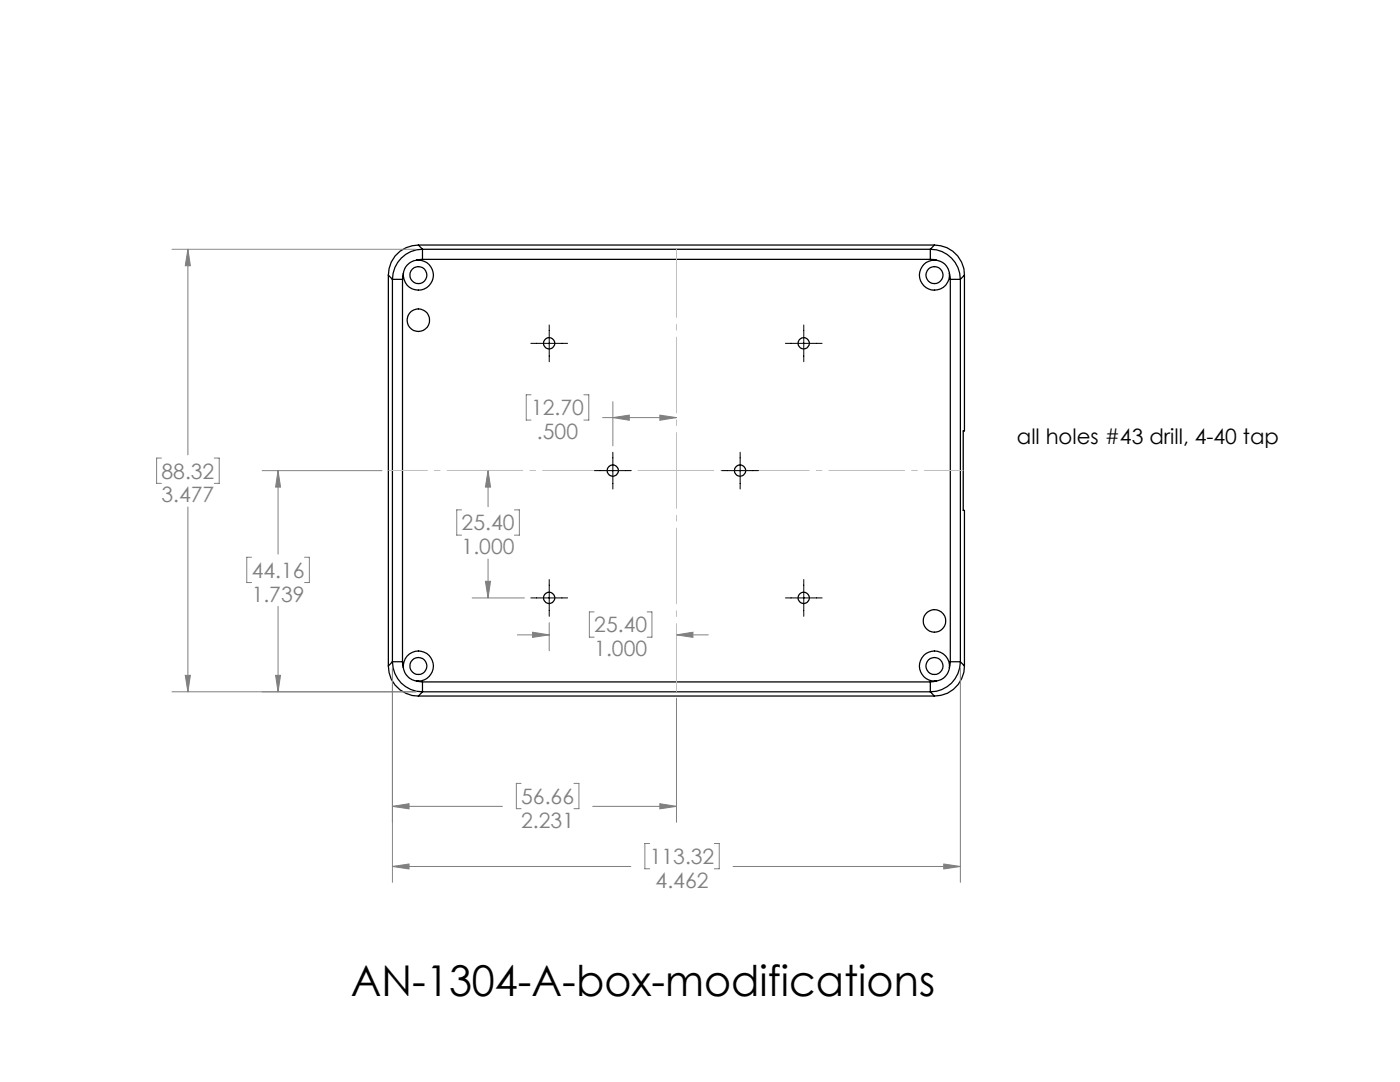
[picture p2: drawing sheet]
<svg xmlns="http://www.w3.org/2000/svg" width="279mm" height="216mm" viewBox="0 0 279 216" stroke-linecap="round" stroke-linejoin="round" font-family="sans-serif">
<g fill="none" stroke="#000" stroke-width=".25">
<path d="M77.5 54.9l.8 .8M77.5 54.9v78M78.3 55.7h2M78.3 55.7v76.3M80.3 55.7v76.3M80.5 54.5l-.2 1.2M83.1 51.9a3 3 0 0 1 3.4 2.9 3 3 0 0 1-3.1 3.1 3 3 0 0 1-2.9-3.4M83.1 51.9a3 3 0 0 0-2.6 2.6M83.5 48.9a6 6 0 0 0-6 6M83.5 48.9l.8 .8M83.5 48.9h103M84.3 51.8l-1.2 .1"/>
<path d="M84.3 49.7v2.1M84.3 49.7a6 6 0 0 0-6 6M84.3 51.8h101.4M84.3 49.7h101.4M185.7 51.8l1.2 .1M185.7 49.7v2.1M185.7 49.7a6 6 0 0 1 6 6M186.5 48.9a6 6 0 0 1 6 6M186.5 48.9l-.8 .8M186.9 51.9a3 3 0 0 0-3.4 2.9 3 3 0 0 0 3.1 3.1 3 3 0 0 0 2.9-3.4M186.9 51.9a2.95 2.95 0 0 1 2.6 2.6M189.5 54.5l.2 1.2"/>
<path d="M189.7 55.7h2M189.7 55.7v76.3M191.7 55.7v76.3M192.5 54.9l-.8 .8M192.5 54.9v31.1h-.3v15.8h.3v31.1M77.5 132.9a6 6 0 0 0 6 6M78.3 132h2M78.3 132a6 6 0 0 0 6 6M78.3 132l-.8 .9M80.3 132l.2 1.2M80.5 133.2a3 3 0 0 1 2.9-3.3 3 3 0 0 1 3.1 3.1 3 3 0 0 1-3.4 2.9M80.5 133.2a3.1 3.1 0 0 0 2.6 2.7"/>
<path d="M83.1 135.9l1.2 .2M83.5 138.9h103M84.3 136.1v1.9M84.3 136.1h101.4M84.3 138h101.4M84.3 138l-.8 .9M185.7 136.1v1.9M185.7 138l.8 .9M186.9 135.9l-1.2 .2M189.5 133.2a3 3 0 0 0-2.9-3.3 3 3 0 0 0-3.1 3.1 3 3 0 0 0 3.4 2.9M189.5 133.2a3 3 0 0 1-2.6 2.7M189.7 132l-.2 1.2"/>
<path d="M189.7 132h2M191.7 132a6 6 0 0 1-6 6M191.7 132l.8 .9M192.5 132.9a6 6 0 0 1-6 6"/>
<circle cx="83.5" cy="54.9" r="1.69"/>
<circle cx="186.5" cy="54.9" r="1.69"/>
<circle cx="83.5" cy="63.9" r="2.25"/>
<circle cx="109.6" cy="68.5" r="1.12"/>
<circle cx="160.4" cy="68.5" r="1.12"/>
<circle cx="122.3" cy="93.9" r="1.12"/>
<circle cx="147.7" cy="93.9" r="1.12"/>
<circle cx="109.6" cy="119.3" r="1.12"/>
<circle cx="160.4" cy="119.3" r="1.12"/>
<circle cx="83.5" cy="132.9" r="1.69"/>
<circle cx="186.5" cy="132.9" r="1.69"/>
<circle cx="186.5" cy="123.9" r="2.25"/>
</g>
<g fill="none" stroke="#808080" stroke-width=".2">
<path d="M34.3 49.7h48.7M37.5 49.7v41.1M37.5 49.7l.5 3.3h-1zM106 78.8h-1v5h1M116.5 78.8h1v5h-1M32.2 91.4h-.9v5h.9M42.8 91.4h.9v5h-.9M52.3 93.9h23.9M55.5 93.9v16.7M55.5 93.9l.5 3.3h-1zM97.4 93.9v7.2M97.4 93.9l.5 3.3h-1z"/>
<path d="M120.3 83.3h14.7M122.3 80.2v8.8M122.3 83.3l3.3-.5v1.1zM131.7 82.8l3.3 .5-3.3 .6zM37.5 101.2v36.8M50.2 111.2h-1v5h1M60.8 111.2h.9v5h-.9M92.1 101.7h-.9v5.1h.9M94.2 119.3h10.5M96.9 116h1l-.5 3.3zM97.4 111.5v7.8M102.7 101.7h.9v5.1h-.9"/>
<path d="M34.3 138h48.7M37 134.8h1l-.5 3.2zM55 134.8h1l-.5 3.2zM55.5 121v17M78.3 133.3v42.8M103.3 126.7h6.3M106.3 126.2l3.3 .5-3.3 .5zM109.6 124.2v5.7M118.6 122.1h-1v5h1M129.2 122.1h.9v5h-.9M135 139.3v24.8M135 126.7h6.4"/>
<path d="M135 126.7l3.3-.5v1zM191.7 133.3v42.8M104 156.3h-1v5.1h1M114.5 156.3h1v5.1h-1M78.3 160.9h22M78.3 172.9l3.3-.5v1zM78.3 172.9h47.6M78.3 160.9l3.3-.5v1zM118.3 160.9h16.7M129.6 168.3h-.9v5.1h.9M131.7 160.4l3.3 .5-3.3 .5zM142.6 168.3h.9v5.1h-.9"/>
<path d="M146.3 172.9h45.4M188.3 172.4l3.4 .5-3.4 .5z"/>
</g>
<path d="M135 138v-88.3" fill="none" stroke="#c0c0c0" stroke-width=".2" stroke-dasharray="15.2 1.3 1.3 1.3" stroke-dashoffset="1.6" stroke-linecap="butt"/>
<path d="M77.5 93.9h114.8" fill="none" stroke="#c0c0c0" stroke-width=".2" stroke-dasharray="15.2 1.3 1.3 1.3" stroke-dashoffset="7.4" stroke-linecap="butt"/>
<path d="M105.9 68.5h7.4M109.6 64.8v7.4M156.7 68.5h7.4M160.4 64.8v7.4M118.6 93.9h7.4M122.3 90.2v7.4M144 93.9h7.4M147.7 90.2v7.4M105.9 119.3h7.4M109.6 115.6v7.4M156.7 119.3h7.4M160.4 115.6v7.4" fill="none" stroke="#000" stroke-width=".2"/>
<g fill="#808080">
<path d="M78.3 172.9l3.3-.5v1zM188.3 172.4l3.4 .5-3.4 .5zM37 134.8h1l-.5 3.2zM37.5 49.7l.5 3.3h-1z"/>
<path d="M131.7 160.4l3.3 .5-3.3 .5zM78.3 160.9l3.3-.5v1zM55.5 93.9l.5 3.3h-1zM55 134.8h1l-.5 3.2zM135 126.7l3.3-.5v1zM106.3 126.2l3.3 .5-3.3 .5zM131.7 82.8l3.3 .5-3.3 .6zM122.3 83.3l3.3-.5v1.1zM97.4 93.9l.5 3.3h-1zM96.9 116h1l-.5 3.3z"/>
</g>
<text font-size="8.5" x="70" y="198.7">AN-1304-A-box-modifications</text>
<g font-size="4.2" fill="#808080">
<text x="106" y="82.9">12.70</text>
<text x="107.2" y="87.6">.500</text>
<text x="32.2" y="95.5">88.32</text>
<text x="32.2" y="100.3">3.477</text>
<text x="92.1" y="105.8">25.40</text>
<text x="92.1" y="110.6">1.000</text>
<text x="50.2" y="115.3">44.16</text>
<text x="50.2" y="120.1">1.739</text>
<text x="118.6" y="126.2">25.40</text>
<text x="118.6" y="131">1.000</text>
<text x="104" y="160.4">56.66</text>
<text x="104" y="165.2">2.231</text>
<text x="129.7" y="172.4">113.32</text>
<text x="130.8" y="177.2">4.462</text>
</g>
<text font-size="4.2" x="202.9" y="88.7">all holes #43 drill, 4-40 tap</text>
</svg>
